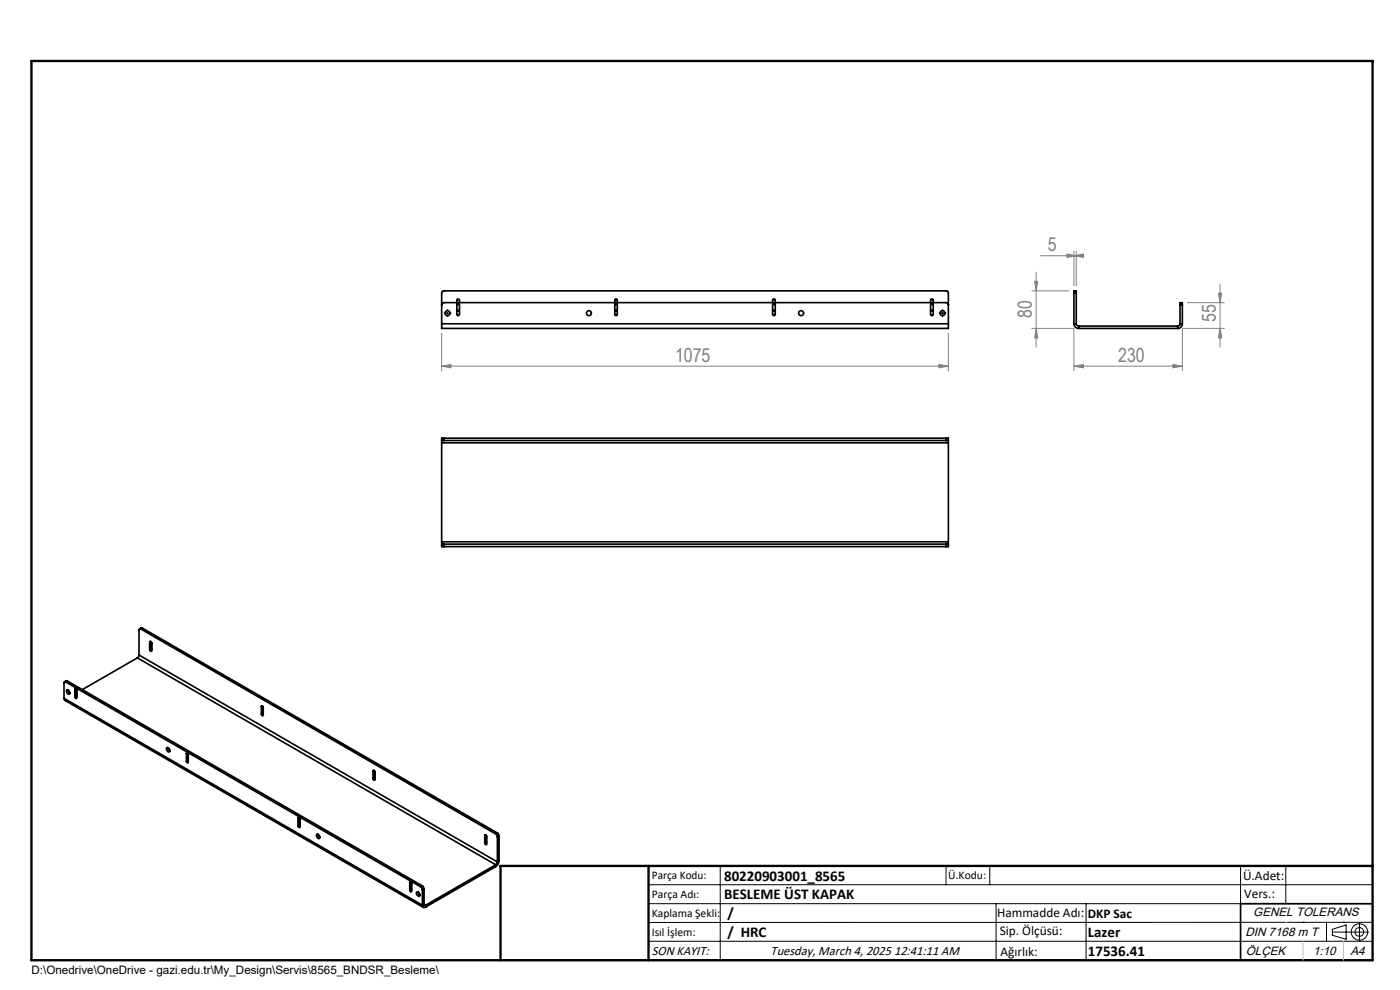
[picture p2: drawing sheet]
<svg xmlns="http://www.w3.org/2000/svg" width="297mm" height="210mm" viewBox="0 0 297 210" stroke-linecap="round" stroke-linejoin="round" font-family="sans-serif">
<g fill="none" stroke="#000" stroke-width=".35">
<path d="M93.7 68.7v1h107.5v-1M93.7 64.7l.1-.3 .3-.2h106.7l.3 .2 .1 .3M93.7 68.7v-6.6l.4-.4h106.7l.4 .4v6.6M93.7 68.7h107.5M96.9 64.2v-.5a.28 .28 0 0 1 .3-.3 .28 .28 0 0 1 .3 .3v.5M96.9 65.7a.28 .28 0 0 0 .3 .3 .28 .28 0 0 0 .3-.3M97 64.5l.3-.1 .2 .3v2a.28 .28 0 0 1-.3 .2 .28 .28 0 0 1-.3-.2zM130.4 64.2v-.5a.27 .27 0 0 1 .3-.3 .27 .27 0 0 1 .3 .3v.5M130.4 65.7a.27 .27 0 0 0 .3 .3 .27 .27 0 0 0 .3-.3M130.5 64.5l.2-.1 .3 .2v2.1a.27 .27 0 0 1-.3 .2 .27 .27 0 0 1-.3-.2zM163.9 64.2v-.5a.28 .28 0 0 1 .3-.3 .28 .28 0 0 1 .3 .3v.5M163.9 65.7a.28 .28 0 0 0 .3 .3 .28 .28 0 0 0 .3-.3"/>
<path d="M164 64.5h.4l.1 .2v2a.28 .28 0 0 1-.3 .2 .28 .28 0 0 1-.3-.2zM197.4 64.2v-.5a.28 .28 0 0 1 .3-.3 .28 .28 0 0 1 .3 .3v.5M197.4 65.7a.28 .28 0 0 0 .3 .3 .28 .28 0 0 0 .3-.3M197.5 64.5l.3-.1 .2 .3v2a.28 .28 0 0 1-.3 .2 .28 .28 0 0 1-.3-.2zM227.8 68.7a1.02 1.02 0 0 0 1 1M227.8 62.2v-.5h.5v.5M227.8 68.7h.5M227.8 62.2h.5M227.8 62.2v6.5M228.3 68.7l.3 .4 .2 .1M228.3 62.2v6.5M228.8 69.7h21"/>
<path d="M228.8 69.2v.5M228.8 69.2h21M249.8 69.2v.5M250.3 68.7v.3l-.5 .2M250.3 64.7v-.5h.5v.5M250.3 68.7h.5M250.3 64.7h.5M250.3 64.7v4M250.8 68.7a.96 .96 0 0 1-1 1M250.8 64.7v4M93.7 93.4h.5M93.7 93.4v.5"/>
<path d="M93.7 93.9v21M93.7 93.9h107.5M94.2 92.9h-.5v.5M94.2 92.9v.5M94.2 92.9h106.5M94.2 93.4h106.5M200.7 93.4h.5M200.7 92.9h.5v.5M200.7 92.9v.5M201.2 93.4v.5M201.2 93.9v21M93.7 115.4v.5h.5"/>
<path d="M93.7 115.4h.5M93.7 114.9v.5M93.7 114.9h107.5M94.2 115.4v.5M94.2 115.9h106.5M94.2 115.4h106.5M200.7 115.4h.5M200.7 115.4v.5M201.2 115.4v.5h-.5M201.2 114.9v.5M29.1 139.6l-11.6 6.7M29.1 139.6l76.1 43.8"/>
<path d="M29.5 139l-.4 .6M29.5 139l76 43.8M29.8 133.4h-.2l-.1 .2v5.4M29.8 133.4l75.4 43.5M30.2 133.2h-.2l-.4 .2M30.2 133.2l-.4 .2M30.2 133.2l75.3 43.5M31.7 136.2l.3-.1 .2 .3-.1 1.7h-.1l-.3-.3M31.7 136.2v1.6M32 136.1l-.3 .1M32.1 137.6l.1 .2M32.1 137.6l-.4 .2"/>
<path d="M32.1 136.2v1.4M13.6 148.1l.2 .5 76 43.9M13.6 148.1l76 43.9M13.9 144.7l-.2-.1-.1 .2v3.3M13.9 144.7l75.4 43.4M14.2 146.3a.53 .53 0 0 1 .5 .3 .53 .53 0 0 1-.1 .7 .71 .71 0 0 1-.4-1zM14.3 144.5l-.2-.1-.4 .2M14.3 144.5l-.4 .2M14.3 144.5l75.3 43.4M14.4 146.4l.4 .6M15.9 146.2v-.2l.2 .1 .2 .3-.1 1.7-.1 .1-.2-.4M15.9 146.2v1.6"/>
<path d="M16.1 146.1l-.2 .1M16.2 147.6l.1 .1M16.2 147h.1M16.2 147.6l-.3 .2M16.2 146.3v1.3M35.3 158.6a.49 .49 0 0 1 .7 .3 .49 .49 0 0 1-.2 .6l-.5-.4zM35.7 158.6v.3l.4 .4M39.5 159.8l.2-.1 .2 .3v1.8h-.2l-.2-.3M39.5 159.8v1.7M39.7 159.7l-.2 .1M39.9 159.9v1.4M55.5 149.9l.1-.2 .2 .3v1.8h-.2l-.1-.3"/>
<path d="M55.5 149.9v1.6M55.6 149.7l-.1 .2M55.8 151.3v.1M55.8 151.3l-.3 .2M55.8 149.9v1.4M39.9 161.3v.1M39.9 161.3l-.4 .2M63.2 173.5l.1-.1 .2 .1 .1 .2M63.2 173.5v1.6M63.4 173.4l-.2 .1M63.6 173.6v1.9h-.2l-.2-.4M63.6 175.1v-.2l-.4 .2"/>
<path d="M67.2 177a.49 .49 0 0 1 .6 .3 .49 .49 0 0 1-.2 .6l-.4-.5zM67.5 177l.4 .7M79.1 163.5a.23 .23 0 0 1 .3-.1 .23 .23 0 0 1 .1 .4M79.1 163.5v1.7M79.3 163.4l-.2 .1M79.5 163.6v1.9l-.4-.3M79.5 165.1v-.1l-.4 .2M102.8 177.2l.2-.1 .2 .3M102.8 177.2v1.6M103 177.1l-.2 .1M103.2 177.3v1.8l-.2 .1-.2-.4M103.2 178.8v-.2l-.4 .2"/>
<path d="M105.2 176.9l.3 .6M105.5 176.7l.4 .6M105.5 177.5v5.3M105.5 176.7l-.3 .2M105.9 177.3l-.4 .2M105.9 177.3v5.3M86.9 187.2l.2-.1 .2 .3M86.9 187.2v1.6M87.1 187.1l-.2 .1M87.3 187.3v1.7a.22 .22 0 0 1-.3 .1 .22 .22 0 0 1-.1-.3M87.3 188.8v-.2l-.4 .2M88.4 189.3a.54 .54 0 0 1 .6 .2 .54 .54 0 0 1-.1 .6 .69 .69 0 0 1-.5-.8z"/>
<path d="M88.7 189.2l.4 .7M89.3 188.1l.3 .6M89.6 187.9l.4 .7M89.6 192a.41 .41 0 0 0 .2 .5 .41 .41 0 0 0 .5-.1M89.6 187.9l-.3 .2M89.6 188.7v3.3M90 191.8v.2h.3M90 188.6l-.4 .1M90 191.8l-.4 .2M90 188.6v3.2M90 191.8l.3 .2M90.3 192v.4"/>
<path d="M105.2 183.4l-14.9 8.6M105.2 183.8l-14.9 8.6M105.2 183.4v.4M105.5 182.8l-.3 .6M105.9 182.6l-.2 .7-.5 .5M105.9 182.6l-.4 .2M291.2 191.7h-28v12M106.2 203.7h185"/>
<circle cx="94.9" cy="66.4" r=".52"/>
<circle cx="124.9" cy="66.4" r=".52"/>
<circle cx="169.9" cy="66.4" r=".52"/>
<circle cx="199.9" cy="66.4" r=".52"/>
</g>
<g fill="none" stroke="#808080" stroke-width=".21">
<path d="M219.5 59.7h.7l-.4 2zM219.8 57.7v16M220.7 54.2h7.6M226.3 53.9l2 .3-2 .4zM227.8 54.2l2-.3v.7zM227.8 53.3v7.4M228.3 53.3v7.4M93.7 77.7l2-.4v.7zM93.7 77.7h107.5M93.7 70.7v8M199.2 77.3l2 .4-2 .3zM201.2 70.7v8"/>
<path d="M218.8 69.7h9v9M218.8 61.7h8M219.8 69.7l.4 2h-.7zM227.8 77.7l2-.4v.7zM227.8 77.7h23M248.8 77.3l2 .4-2 .3zM251.8 64.2h8M258.5 62.2h.7l-.4 2zM258.8 69.7l.4 2h-.7zM258.8 60.2v13.5M259.8 69.7h-9v9"/>
</g>
<g fill="none" stroke="#000" stroke-width=".21">
<path d="M94.7 66.4h.5M94.9 66.2v.5M199.7 66.4h.5M200 66.2v.5M137.6 187.7h153.6M137.6 191.7h153.6M137.6 199.7h153.6M152.8 183.7v20M200.7 183.7v4M210 183.7v4M211.3 191.7v12M230.4 191.7v12"/>
<path d="M263.2 183.7v20M272.8 183.7v8M276.4 195.6h.1M281.4 195.6v4.1M282.6 197.7h7.8M282.6 197.1l3-.9v3l-3-.8zM285 195.6h.1M288.4 195.8v3.8M291.2 195.6l-153.6 .1"/>
<circle cx="288.4" cy="197.7" r="1.74"/>
<circle cx="288.4" cy="197.7" r=".93"/>
</g>
<path d="M94.5 66.4h-.3M95 65.9v-.3M95 66.9v.3M95.5 66.4h.2M199.5 66.4h-.3M200 65.9v-.3M200 66.9v.3M200.5 66.4h.2" fill="none" stroke="#000" stroke-width=".21" stroke-dasharray="15.2 1.3 1.3 1.3" stroke-linecap="butt"/>
<path d="M6.7 12.9h284.5v190.8h-284.5zM137.6 183.7v20M291.2 183.7h-185v20" fill="none" stroke="#000" stroke-width=".5"/>
<path d="M272.8 195.6h.1M276.4 199.7v4M285 199.7v4" fill="none" stroke="#c0c0c0" stroke-width=".21"/>
<g fill="#808080">
<path d="M93.7 77.7l2-.4v.7zM199.2 77.3l2 .4-2 .3z"/>
<path d="M227.8 54.2l2-.3v.7zM226.3 53.9l2 .3-2 .4z"/>
<path d="M227.8 77.7l2-.4v.7zM248.8 77.3l2 .4-2 .3z"/>
<path d="M258.8 69.7l.4 2h-.7zM258.5 62.2h.7l-.4 2z"/>
<path d="M219.5 59.7h.7l-.4 2zM219.8 69.7l.4 2h-.7z"/>
</g>
<g font-size="4.1" fill="#808080">
<text x="222.3" y="53.3">5</text>
<text x="218.9" y="67.4" transform="rotate(-90 218.9 67.4)">80</text>
<text x="257.9" y="68.4" transform="rotate(-90 257.9 68.4)">55</text>
<text x="143.2" y="76.7">1075</text>
<text x="237.2" y="76.7">230</text>
</g>
<g font-size="3.2">
<text x="153.6" y="190.8">BESLEME ÜST KAPAK</text>
<text x="153.6" y="186.8">80220903001_8565</text>
<text x="154.3" y="194.8">/</text>
<text x="154.3" y="198.8">/ HRC</text>
<text x="230.8" y="198.7">Lazer</text>
<text x="230.8" y="202.8">17536.41</text>
</g>
<g font-size="2.8">
<text x="263.7" y="186.7">Ü.Adet:</text>
<text x="263.9" y="190.5">Vers.:</text>
<text x="211.5" y="194.5">Hammadde Adı:</text>
<text x="230.8" y="194.7">DKP Sac</text>
<text x="138.3" y="202.6">SON KAYIT:</text>
<text x="163.5" y="202.6">Tuesday, March 4, 2025 12:41:11 AM</text>
<text x="212.1" y="198.4">Sip. Ölçüsü:</text>
<text x="212.2" y="202.7">Ağırlık:</text>
</g>
<g font-size="2.6">
<text x="265.9" y="194.4">GENEL TOLERANS</text>
<text x="264.2" y="198.5">DIN 7168 m T</text>
<text x="264.3" y="202.6">ÖLÇEK</text>
<text x="278.5" y="202.6">1:10</text>
<text x="286.5" y="202.6">A4</text>
</g>
<g font-size="2.5">
<text x="138.3" y="186.4">Parça Kodu:</text>
<text x="138.3" y="190.5">Parça Adı:</text>
<text x="201.2" y="186.5">Ü.Kodu:</text>
<text x="138.3" y="194.5">Kaplama Şekli:</text>
<text x="138.3" y="198.6">Isıl İşlem:</text>
<text x="6.7" y="206.7">D:\Onedrive\OneDrive - gazi.edu.tr\My_Design\Servis\8565_BNDSR_Besleme\</text>
</g>
</svg>
